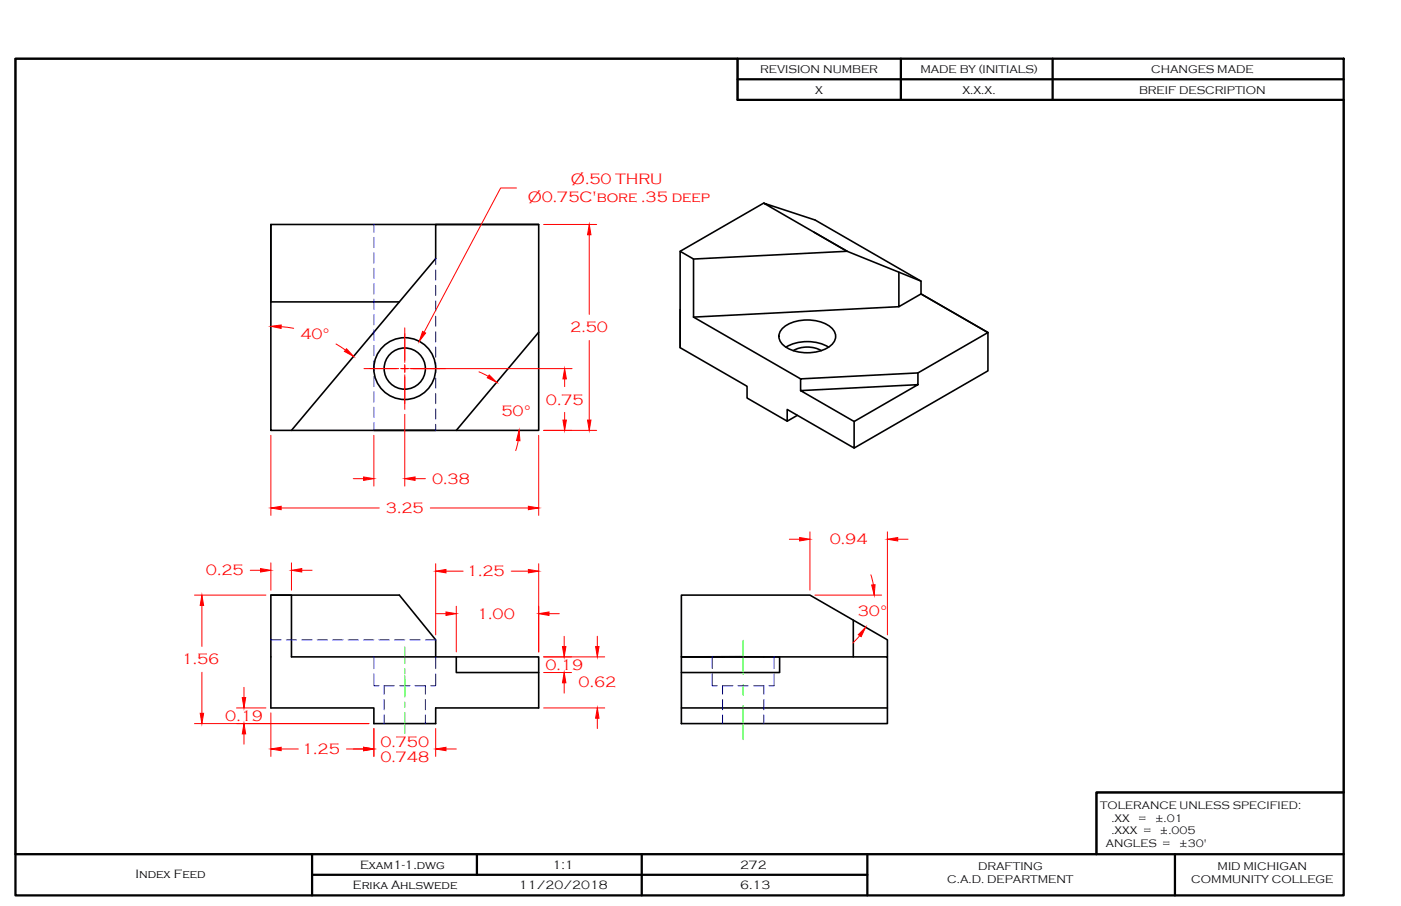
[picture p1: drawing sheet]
<svg xmlns="http://www.w3.org/2000/svg" width="432mm" height="279mm" viewBox="0 0 432 279" stroke-linecap="round" stroke-linejoin="round" font-family="sans-serif">
<!-- layer: OBJECT LINES -->
<g fill="none" stroke="#000" stroke-width=".5">
<path d="M4.8 18.1h222.5v12.7h186.8v213.6h-76.2v19h-333.1zM83.5 69.2h82.5v63.5h-82.5zM83.5 69.2v23.9h39.6M166 69.2h-31.7v10.5l-44.5 53M235.4 62.6l-25.8 14.9M250.9 71.6l10.2 5.9-47.3 2.4M209.6 95.4v11.8l20.7 11.9v3.6l12.3 7.2v-3.6l20.6 11.9v-8.2M213.8 97.8v-17.9l-4.2-2.4v29.7M213.8 97.8l33 19M277 83.9v10.7l6.9-4 20.6 12-21.6 12.4M277 94.6l-63.2 3.2M283.9 86.7l-22.8-9.2-25.7-14.9 15.8 5.2 32.7 18.9v3.9l20.6 12v11.8l-41.3 23.8"/>
<path d="M166 102.5l-25.4 30.2M241.5 101a12.8 12.8 0 0 1 14.6 0 3.5 3.5 0 0 1-.7 6 13.1 13.1 0 0 1-13.9-.5 3.4 3.4 0 0 1 0-5.5zM242.2 107.1a13.4 13.4 0 0 1 13.2 0M244.5 108.1a9 9 0 0 1 8.6 0M282.9 118.6l-19.7 11.4-16.4-9.5v-3.7l36.1-1.8v3.6l-36.1 1.9M115.2 132.7h19.1M245.8 128.1l-3.2 1.8M83.5 183.5h6.3v19.1h76.2v15.7h-31.7v4.8h-19.1v-4.8h-31.7v-34.8h39.6l11.2 13.8v5.3M263 191.2v11.4M140.6 202.6v4.8h25.4M210 202.6h63.5v20.5h-63.5zM210 218.3h63.5"/>
<path d="M222.7 202.5v.1M229.1 202.5l-19.1 .1M235.4 202.5v.1M273.5 202.6v-5.3l-23.9-13.8h-39.6v19.1h30.3v4.8h-30.3"/>
<circle cx="124.8" cy="113.7" r="9.5"/>
<circle cx="124.8" cy="113.7" r="6.4"/>
</g>
<!-- layer: HIDDEN -->
<g fill="none" stroke="#00f" stroke-width=".31">
<path d="M115.2 69.2v2.4M115.2 73.2v3.2M115.2 78v3.1M134.3 79.7v1.9M115.2 82.7v3.2M115.2 87.5v3.2M115.2 92.2v3.2M115.2 97v3.2M134.3 83.2v3.2M134.3 88v3.2M134.3 92.7v3.2M134.3 97.5v3.2"/>
<path d="M115.2 101.8v3.1M115.2 106.5v3.2M115.2 111.3v3.2M115.2 116.1v3.1M134.3 102.3v3.1M134.3 107v3.2M134.3 111.8v3.2M134.3 116.6v3.1M115.2 120.8v3.2M115.2 125.6v3.2M115.2 130.3v2.4M134.3 121.3v3.2"/>
<path d="M134.3 126.1v3.2M134.3 130.8v1.9M83.5 197.3h3.2M88.2 197.3h3.2M93 197.3h3.2M97.8 197.3h3.1M102.5 197.3h3.2M107.3 197.3h3.2M112.1 197.3h3.1M116.8 197.3h3.2M121.6 197.3h3.2M126.3 197.3h3.2"/>
<path d="M131.1 197.3h3.2M115.2 207.8v3.7h1.6M115.2 202.6v3.6M118.4 215.7v3.2M121.6 211.5h-3.2v2.6M123.2 211.5h3.1M127.9 211.5h3.2v2.6M131.1 215.7v3.2M134.3 207.8v3.7h-1.6M134.3 202.6v3.6M219.5 207.8v3.7h1.6M219.5 202.5v3.7"/>
<path d="M222.7 215.7v3.2M225.9 211.5h-3.2v2.6M227.5 211.5h3.1M232.2 211.5h3.2v2.6M235.4 215.7v3.2M238.6 207.8v3.7h-1.6M238.6 202.5v3.7M118.4 220.5v2.6M131.1 220.5v2.6M222.7 220.5v2.6M235.4 220.5v2.6"/>
</g>
<!-- layer: CENTERLINE -->
<path d="M124.8 199.5v5.1M229.1 197.5v10.5M124.8 206.2v1.6M124.8 208.4v6.5M124.8 216.5v1.6M124.8 219.7v6.5M229.1 211.2v3.2M229.1 217.6v10.5" fill="none" stroke="#0f0" stroke-width=".31"/>
<!-- layer: DIMENSIONS -->
<g fill="none" stroke="#f00" stroke-width=".31">
<path d="M159.2 58h-4.9l-23.6 44.5M167.6 69.2h16.3M181.6 72.4v24.6M86.6 100.7l3.9 .5M103.6 106.1l2.9 1.9M112.2 113.7h10.7M123.5 113.7h2.5M124.8 101.1v10.7M124.8 112.4v2.5M124.8 115.6v10.6M126.3 113.7h50M147.6 114.7l2.9 1.4"/>
<path d="M174 116.9v2.3M181.6 105v24.6M83.5 134.2v24.7M115.2 134.2v15.7M124.8 127.8v22.1M159.7 135.9l-.8 3.1M166 134.2v24.7M167.6 132.7h16.3M174 127.2v2.4M86.7 156.7h30.2M108.9 147.6h3.2M127.9 147.6h3.2"/>
<path d="M132.6 156.7h30.3M77.1 175.9h3.2M83.5 173.6v8.4M89.8 173.6v8.4M93 175.9h3.2M134.3 173.9v21.9M137.5 176.1h5.2M157.6 176.1h5.3M166 173.9v27.2M243.3 166.3h3.2M249.6 164v18M268.4 177.3l.8 3.1"/>
<path d="M273.5 164v31.8M276.7 166.3h3.2M59.9 183.5h22.1M62.2 186.7v12.7M134.3 189.3h3.2M140.6 187v14.1M169.2 189.3h3.2M173.9 196.2v3.2M184.1 196.2v3.2M251.2 183.5h20.5M265 196l-2.2 2.3M62.2 207.3v12.7"/>
<path d="M72.9 218.3h9.1M75.2 212v3.1M83.5 219.8v13.5M167.6 202.6h18.8M167.6 218.3h18.8M167.6 207.4h8.6M173.9 210.6v3.2M59.9 223.1h53.8M75.2 226.3v3.2M86.7 231h5.2M106.8 231h5.3M115.2 224.7v8.6"/>
<path d="M134.3 224.7v8.6M137.5 231h3.1M184.1 221.5v3.2"/>
</g>
<g fill="#f00" stroke="#f00" stroke-width=".31">
<path d="M130.2 102.2l1 .5-2 2.6z"/>
<path d="M106.8 107.5l2.2 2.4-2.8-1.5z"/>
<path d="M83.5 100.6l3.2-.4-.1 1.1z"/>
<path d="M266.8 193.4l-1.4 2.9-.9-.6z"/>
<path d="M268.7 180.4l1-.1-.3 3.2z"/>
<path d="M160 132.7l.3 3.2-1.1-.1z"/>
<path d="M150.8 115.6l2.3 2.3-2.9-1.4z"/>
<path d="M83.5 156.7l3.2-.6v1.1z"/>
<path d="M162.9 156.1l3.1 .6-3.1 .5z"/>
<path d="M181.6 69.2l.5 3.2h-1z"/>
<path d="M181.1 129.6h1l-.5 3.1z"/>
<path d="M174 113.7l.6 3.2h-1.1z"/>
<path d="M173.5 129.6h1.1l-.6 3.1z"/>
<path d="M112.1 147.1l3.1 .5-3.1 .5z"/>
<path d="M124.8 147.6l3.1-.5v1z"/>
<path d="M134.3 176.1l3.2-.5v1.1z"/>
<path d="M162.9 175.6l3.1 .5-3.1 .6z"/>
<path d="M89.8 175.9l3.2-.6v1.1z"/>
<path d="M80.3 175.3l3.2 .6-3.2 .5z"/>
<path d="M183.6 199.4h1l-.5 3.2z"/>
<path d="M184.1 218.3l.5 3.2h-1z"/>
<path d="M173.9 207.4l.5 3.2h-1z"/>
<path d="M173.4 199.4h1l-.5 3.2z"/>
<path d="M62.2 183.5l.6 3.2h-1.1z"/>
<path d="M61.7 220h1.1l-.6 3.1z"/>
<path d="M74.7 215.1h1l-.5 3.2z"/>
<path d="M75.2 223.1l.5 3.2h-1z"/>
<path d="M83.5 231l3.2-.5v1z"/>
<path d="M112.1 230.5l3.1 .5-3.1 .5z"/>
<path d="M134.3 231l3.2-.5v1z"/>
<path d="M137.5 188.7l3.1 .6-3.1 .5z"/>
<path d="M166 189.3l3.2-.6v1.1z"/>
<path d="M273.5 166.3l3.2-.5v1z"/>
<path d="M246.5 165.8l3.1 .5-3.1 .5z"/>
</g>
<!-- layer: BORDER -->
<path d="M4.8 18.1h409.3v258h-409.3zM227.3 18.1v12.7h186.8M277.7 18.1v12.7M324.4 18.1v12.7M227.3 24.4h186.8M4.8 263.4h409.3M96.2 263.4v12.7M96.2 269.8h171.1M147 263.4v6.4M197.8 263.4v12.7M267.3 263.4v12.7M362.1 263.4v12.7" fill="none" stroke="#000" stroke-width=".7"/>
<!-- layer: Title Block -->
<path d="M414.1 244.4h-76.2v19" fill="none" stroke="#000" stroke-width=".7"/>
<g font-size="4.8" fill="#f00">
<text x="176" y="56.6">Ø.50 THRU</text>
<text x="162.7" y="62.2">Ø0.75C'bore .35 deep</text>
<text x="92.6" y="104.6">40°</text>
<text x="175.7" y="102.5">2.50</text>
<text x="168.3" y="124.8">0.75</text>
<text x="154.6" y="128.4">50°</text>
<text x="133.2" y="149.2">0.38</text>
<text x="119" y="158.2">3.25</text>
<text x="255.8" y="167.9">0.94</text>
<text x="63.5" y="177.4">0.25</text>
<text x="143.9" y="177.7">1.25</text>
<text x="147.1" y="190.8">1.00</text>
<text x="264.4" y="189.8">30°</text>
<text x="56" y="204.9">1.56</text>
<text x="168.1" y="206.5">0.19</text>
<text x="178.3" y="212">0.62</text>
<text x="69.4" y="222.3">0.19</text>
<text x="93.1" y="232.5">1.25</text>
<text x="117.2" y="230.5">0.750</text>
<text x="117.2" y="234.9">0.748</text>
</g>
<g font-size="3.8">
<text x="111" y="268">Exam1-1.dwg</text>
<text x="170.3" y="268">1:1</text>
<text x="228.1" y="268">272</text>
<text x="41.8" y="270.9">Index Feed</text>
<text x="108.8" y="274.2">Erika Ahlswede</text>
<text x="159.9" y="274.2">11/20/2018</text>
<text x="228.1" y="274.2">6.13</text>
</g>
<g font-size="3.5">
<text x="234.3" y="22.4">REVISION NUMBER</text>
<text x="283.7" y="22.4">MADE BY (INITIALS)</text>
<text x="354.8" y="22.4">CHANGES MADE</text>
<text x="251.2" y="28.9">X</text>
<text x="296.6" y="28.9">X.X.X.</text>
<text x="351.1" y="28.9">BREIF DESCRIPTION</text>
<text x="301.5" y="268.4">DRAFTING</text>
<text x="375.3" y="268.4">MID MICHIGAN</text>
<text x="292" y="272.3">C.A.D. DEPARTMENT</text>
<text x="367.2" y="272.3">COMMUNITY COLLEGE</text>
</g>
<g font-size="3.4">
<text x="339.1" y="249.5">TOLERANCE UNLESS SPECIFIED:</text>
<text x="342.6" y="253.3">.XX</text>
<text x="342.6" y="257.3">.XXX =</text>
<text x="350.8" y="253.3">=</text>
<text x="356" y="253.3">±.01</text>
<text x="357.5" y="257.3">±.005</text>
<text x="340.8" y="261.2">ANGLES =</text>
<text x="363.4" y="261.2">±30'</text>
</g>
</svg>
